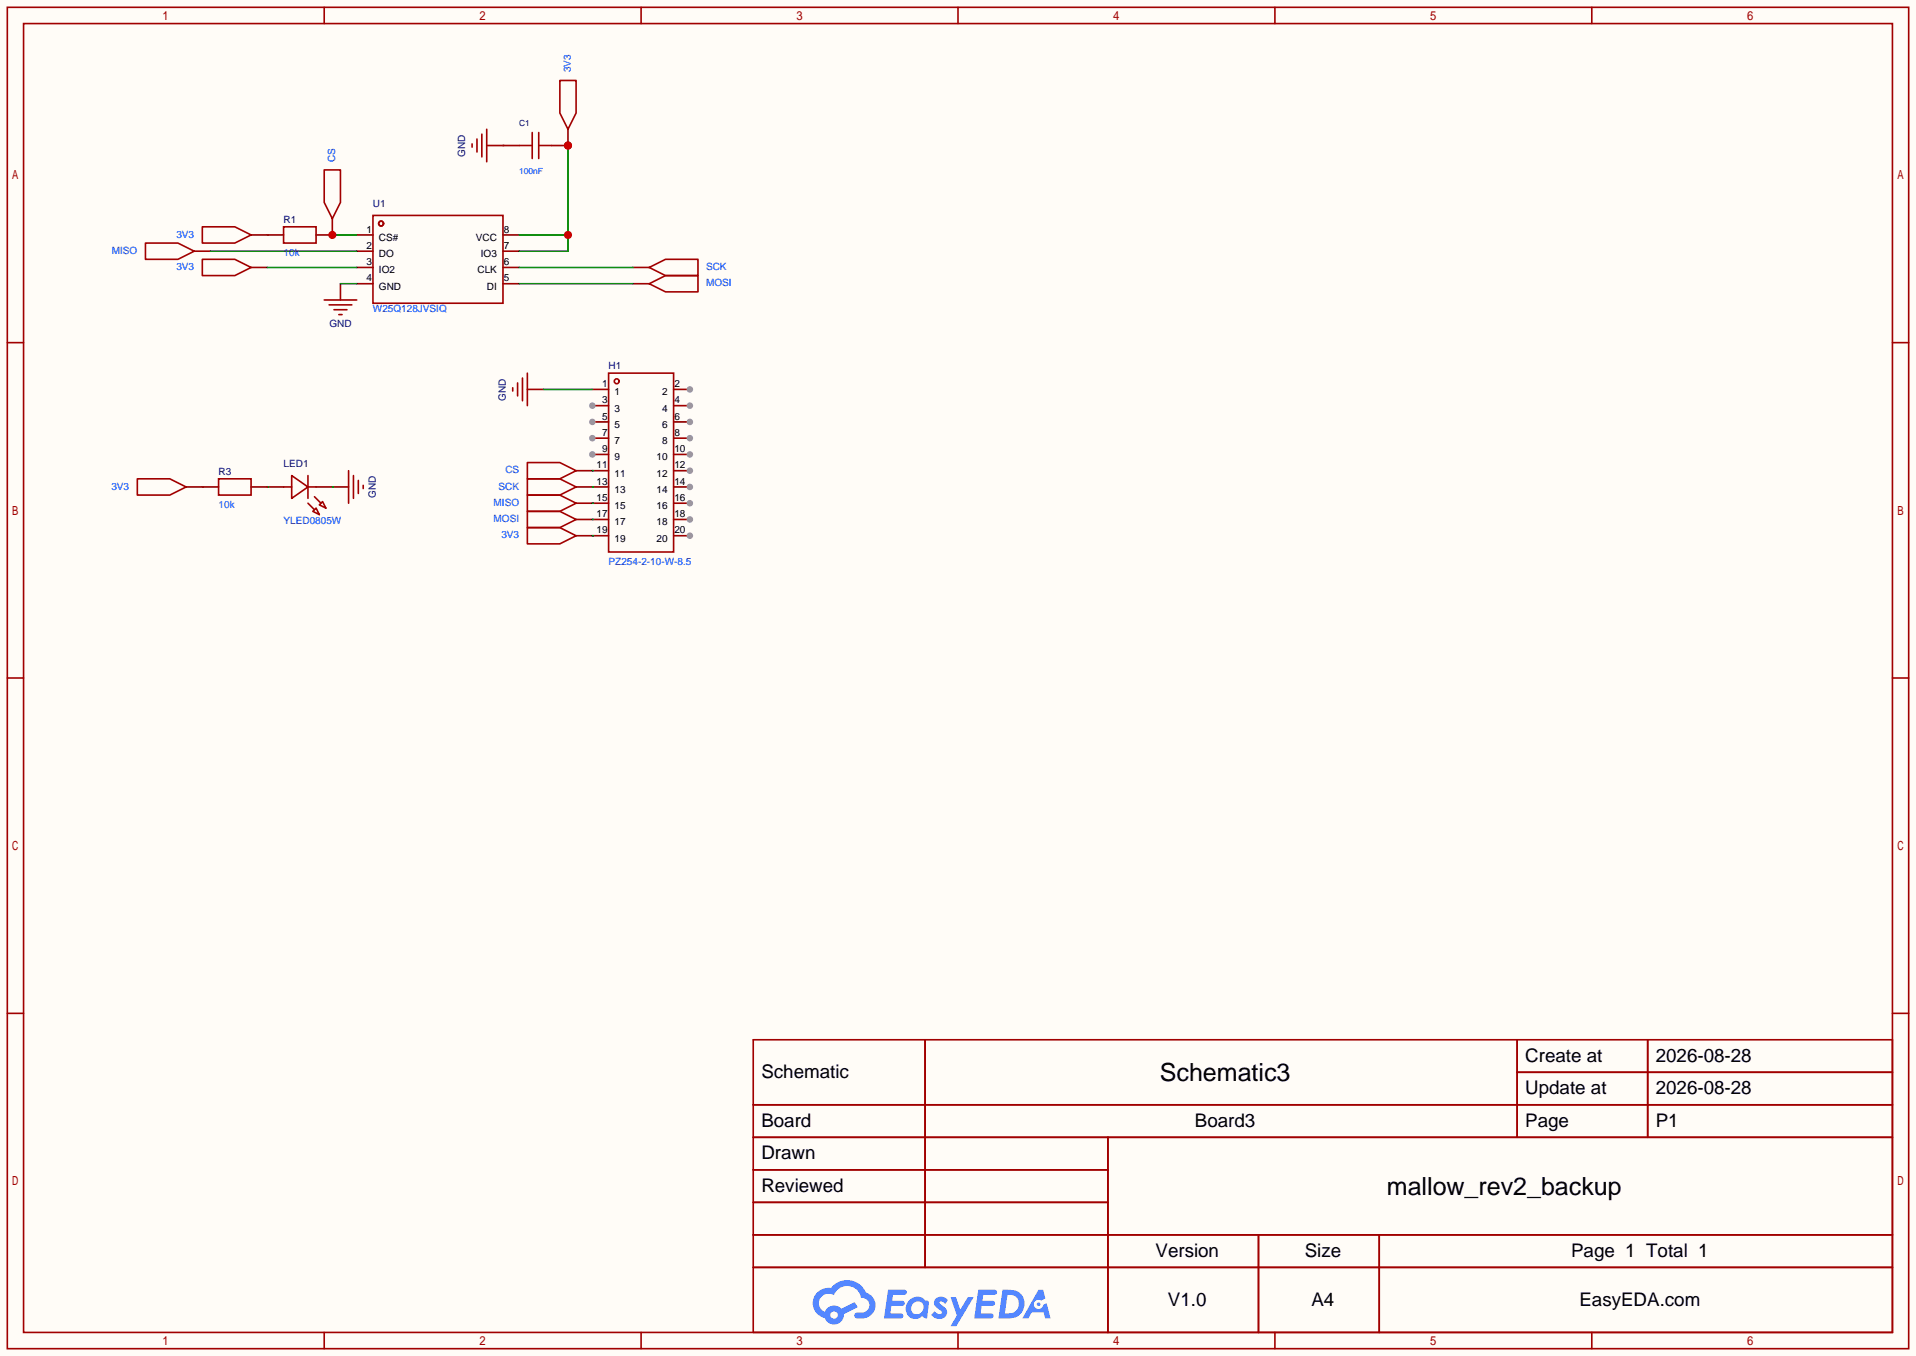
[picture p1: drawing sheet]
<svg xmlns="http://www.w3.org/2000/svg" width="299mm" height="212mm" viewBox="0 0 299 212" stroke-linecap="round" stroke-linejoin="round" font-family="sans-serif">
<path d="M0 0h299.5v211.8h-299.5z" fill="#fffcf7"/>
<g fill="none" stroke="#a10000" stroke-width=".25">
<path d="M1.1 1.1h297.2v209.6h-297.2zM3.7 3.7h292.1v204.5h-292.1zM50.7 1.1v2.6M100.2 1.1v2.6M149.7 1.1v2.6M199.3 1.1v2.6M248.8 1.1v2.6M1.1 53.5h2.6M295.8 53.5h2.5M1.1 105.9h2.6M295.8 105.9h2.5M1.1 158.3h2.6"/>
<path d="M295.8 158.3h2.5M117.7 162.4h178.1v45.8h-178.1zM117.7 172.6h178.1M117.7 177.7h178.1M144.6 162.4v35.6M173.2 177.7v30.5M237.1 162.4v15.3M237.1 167.5h58.7M257.5 162.4v15.3M117.7 182.8h55.5M117.7 192.9h178.1M117.7 187.8h55.5"/>
<path d="M117.7 198h178.1M196.7 192.9v15.3M215.6 192.9v15.3M50.7 208.2v2.5M100.2 208.2v2.5M149.7 208.2v2.5M199.3 208.2v2.5M248.8 208.2v2.5"/>
</g>
<g fill="#5487ff">
<path d="M146.3 202.8a1.3 1.3 0 0 1 1.8 .3l-.4 .6a.54 .54 0 0 0-.9-.2l.1 .1a2.32 2.32 0 0 1 1.1 1.4 1.36 1.36 0 0 1-1.1 1.1 1.36 1.36 0 0 1-1.4-.7l.6-.6a.7 .7 0 0 0 1.1 .3l-.1-.3a1.6 1.6 0 0 1-1.1-1.6z"/>
<path d="M148.6 202.7h.8l.7 1.9 1.2-1.9h.9l-2.7 4.5h-.9l.9-1.7z"/>
<path d="M138.8 201.5h1.6a1.31 1.31 0 0 1 1.3 .2 .4 .4 0 0 1-.4 .6h-1.7l-.2 .9h1.7a.4 .4 0 0 1 .3 .4 .4 .4 0 0 1-.4 .4h-1.7l-.1 1.2h.8a1.23 1.23 0 0 1 1.1 .2 .39 .39 0 0 1-.3 .6h-2.6z"/>
<path d="M152.9 201.5h1.6a1.32 1.32 0 0 1 1.3 .2 .39 .39 0 0 1-.4 .6h-1.7l-.2 .9h1.7a.4 .4 0 0 1 .3 .4 .4 .4 0 0 1-.4 .4h-1.7l-.1 1.2h.8a1.23 1.23 0 0 1 1.1 .2 .39 .39 0 0 1-.3 .6h-2.6z"/>
<path d="M162.3 201.5h.7l.4 1.3-.7 .4a.75 .75 0 0 0-1.1 .3 .75 .75 0 0 0 .5 1 .75 .75 0 0 0 1-.6l.5-.3 .6 2.4h-.8l-.3-1h-1.8l-.6 1h-.9z"/>
<path d="M156.7 201.5l-.6 4.5h1.4a2.27 2.27 0 0 0 2.5-1.7 2.27 2.27 0 0 0-1.3-2.7zM157.5 202.3a1.5 1.5 0 0 1 1.8 1.5 1.5 1.5 0 0 1-2 1.4h-.2z"/>
<path d="M142.1 203.1a1.62 1.62 0 0 0-.4 2.1 1.62 1.62 0 0 0 2.1 .7l.3-.3 .4 .3 .4 .1 .3-2.5-.2-.3h-.1a.57 .57 0 0 1-.6-.4 1.73 1.73 0 0 0-2.2 .3zM142.7 203.6a.96 .96 0 0 1 1.5 0 .96 .96 0 0 1-.2 1.5 .95 .95 0 0 1-1.4-.1 .95 .95 0 0 1 .1-1.4z"/>
<path d="M127.8 201.9a2.37 2.37 0 0 0 1.1 4 1.54 1.54 0 0 0 1.8 1 1.54 1.54 0 0 0 1.2-1.6l2.2-1.1-.5-.8-2.1 1.1a1.57 1.57 0 0 0-2.6 .4 1.5 1.5 0 0 1-.7-2.1 1.5 1.5 0 0 1 2.1-.5 2.23 2.23 0 0 1 2.3-1.4 2.23 2.23 0 0 1 2 1.8 1.16 1.16 0 0 1 1.3 1.1 1.16 1.16 0 0 1-1.1 1.3h-.7a.47 .47 0 0 0-.6 .3 .47 .47 0 0 0 .5 .6 2.23 2.23 0 0 0 2.2-.7 2.23 2.23 0 0 0 .4-2.3 2.16 2.16 0 0 0-1.3-1.1 3.2 3.2 0 0 0-5.4-.7h-.4a2.55 2.55 0 0 0-1.7 .7zM129.8 205.4a.58 .58 0 0 1 1.1 0 .58 .58 0 0 1-1.1 0z"/>
<circle cx="162.3" cy="203.8" r=".28"/>
</g>
<g fill="none" stroke="#a10000" stroke-width=".25">
<path d="M58.3 33.7h20.3v13.7h-20.3z"/>
<circle cx="59.6" cy="34.9" r=".38"/>
</g>
<path d="M55.8 36.7h2.5M55.8 39.2h2.5M78.6 36.7h2.6M78.6 39.2h2.6M55.8 41.8h2.5M55.8 44.3h2.5M78.6 41.8h2.6M78.6 44.3h2.6" fill="none" stroke="#870000" stroke-width=".25"/>
<path d="M81.2 36.7h7.6M88.8 22.7v16.5h-7.6" fill="none" stroke="#008700" stroke-width=".25"/>
<g fill="#c00">
<circle cx="88.8" cy="36.7" r=".63"/>
<circle cx="88.8" cy="22.7" r=".63"/>
</g>
<g fill="none" stroke="#870000" stroke-width=".25">
<path d="M30.4 39.2h2.5M39.2 36.7h2.6M51.9 34.2v2.5M76.1 22.7h2.5M88.8 20.2v2.5M39.2 41.8h2.6M53.2 44.3v2.6M98.9 41.8h2.6M98.9 44.3h2.6M29.1 76.1h2.5M41.8 76.1h2.5M49.4 76.1h5.1"/>
<path d="M82.4 60.8h2.6M90 73.5h2.6M90 76.1h2.6M90 78.6h2.6M92.6 60.8h2.5M90 83.7h2.6M90 81.2h2.6M105.3 83.7h2.5"/>
</g>
<g fill="none" stroke="#a10000" stroke-width=".25">
<path d="M87.5 12.6h2.5v5.1l-1.2 2.5-1.3-2.5zM22.7 38h5.1l2.6 1.2-2.6 1.3h-5.1zM31.6 35.4h5.1l2.5 1.3-2.5 1.3h-5.1zM50.7 26.5h2.5v5.1l-1.3 2.6-1.2-2.6zM73.8 22.5v.5M74.5 21.7v2M75.3 21v3.5M76.1 20.2v5.1M31.6 40.5h5.1l2.5 1.3-2.5 1.3h-5.1zM50.7 46.9h5.1M51.4 47.6h3.6M52.2 48.4h2"/>
<path d="M53 49.1h.5M80.9 59.8v2M81.7 59.1v3.5M82.4 58.3v5.1M95.1 58.3h10.2v27.9h-10.2zM101.5 41.8l2.5-1.3h5.1v2.6h-5.1zM101.5 44.3l2.5-1.2h5.1v2.5h-5.1zM21.5 74.8h5l2.6 1.3-2.6 1.2h-5zM44.3 76.1h1.3M45.6 74.3l2.5 1.8-2.5 1.8zM48.1 78.6l1 1M48.1 76.1h1.3"/>
<path d="M48.1 74.3v3.6M49.1 77.6l1.1 1M49.4 79.4l.5 1-1-.5zM49.9 78.9l.5-.5 .5 1zM54.5 73.5v5.1M55.2 74.3v3.6M56 75.1v2M56.8 75.8v.5M80.1 60.6v.5M82.4 72.3h5.1l2.5 1.2-2.5 1.3h-5.1zM82.4 74.8h5.1l2.5 1.3-2.5 1.2h-5.1zM82.4 77.3h5.1l2.5 1.3-2.5 1.3h-5.1z"/>
<path d="M82.4 79.9h5.1l2.5 1.3-2.5 1.2h-5.1zM82.4 82.4h5.1l2.5 1.3-2.5 1.3h-5.1z"/>
<circle cx="96.4" cy="59.6" r=".38"/>
</g>
<path d="M32.9 39.2h22.9M41.8 36.7h.1M51.9 36.7h3.9M78.6 22.7h.1M41.8 41.8h14M53.2 44.3h2.6M81.2 44.3h17.7M81.2 41.8h17.7M31.6 76.1h.1M41.8 76.1h.1M51.9 76.1h.1" fill="none" stroke="#008700" stroke-width=".25"/>
<circle cx="107.8" cy="83.7" r=".51" fill="#999"/>
<path d="M92.6 63.4h2.5" fill="none" stroke="#870000" stroke-width=".25"/>
<circle cx="92.6" cy="63.4" r=".51" fill="#999"/>
<path d="M105.3 81.2h2.5" fill="none" stroke="#870000" stroke-width=".25"/>
<circle cx="107.8" cy="81.2" r=".51" fill="#999"/>
<path d="M92.6 65.9h2.5" fill="none" stroke="#870000" stroke-width=".25"/>
<circle cx="92.6" cy="65.9" r=".51" fill="#999"/>
<path d="M105.3 78.6h2.5" fill="none" stroke="#870000" stroke-width=".25"/>
<circle cx="107.8" cy="78.6" r=".51" fill="#999"/>
<path d="M92.6 68.5h2.5" fill="none" stroke="#870000" stroke-width=".25"/>
<circle cx="92.6" cy="68.5" r=".51" fill="#999"/>
<path d="M105.3 76.1h2.5" fill="none" stroke="#870000" stroke-width=".25"/>
<circle cx="107.8" cy="76.1" r=".51" fill="#999"/>
<path d="M92.6 71h2.5" fill="none" stroke="#870000" stroke-width=".25"/>
<circle cx="92.6" cy="71" r=".51" fill="#999"/>
<path d="M105.3 73.5h2.5" fill="none" stroke="#870000" stroke-width=".25"/>
<circle cx="107.8" cy="73.5" r=".51" fill="#999"/>
<path d="M92.6 73.5h2.5M105.3 71h2.5" fill="none" stroke="#870000" stroke-width=".25"/>
<circle cx="107.8" cy="71" r=".51" fill="#999"/>
<path d="M92.6 76.1h2.5M105.3 68.5h2.5" fill="none" stroke="#870000" stroke-width=".25"/>
<circle cx="107.8" cy="68.5" r=".51" fill="#999"/>
<path d="M92.6 78.6h2.5M105.3 65.9h2.5" fill="none" stroke="#870000" stroke-width=".25"/>
<circle cx="107.8" cy="65.9" r=".51" fill="#999"/>
<path d="M105.3 63.4h2.5M92.6 81.2h2.5" fill="none" stroke="#870000" stroke-width=".25"/>
<circle cx="107.8" cy="63.4" r=".51" fill="#999"/>
<path d="M105.3 60.8h2.5M92.6 83.7h2.5" fill="none" stroke="#870000" stroke-width=".25"/>
<circle cx="107.8" cy="60.8" r=".51" fill="#999"/>
<path d="M92.6 78.6h.1M92.6 73.5h.1M92.6 76.1h.1M92.6 81.2h.1" fill="none" stroke="#008700" stroke-width=".25"/>
<path d="M44.3 35.4h5.1v2.6h-5.1z" fill="none" stroke="#a10000" stroke-width=".25"/>
<path d="M49.4 36.7h2.5" fill="none" stroke="#870000" stroke-width=".25"/>
<circle cx="51.9" cy="36.7" r=".63" fill="#c00"/>
<path d="M41.8 36.7h2.5M78.6 22.7h2.6M86.2 22.7h2.6M31.6 76.1h2.6M39.2 76.1h2.6" fill="none" stroke="#870000" stroke-width=".25"/>
<path d="M83.2 20.7v4.1M84.2 22.7h2M84.2 20.7v4.1M34.2 74.8h5v2.5h-5z" fill="none" stroke="#a10000" stroke-width=".25"/>
<circle cx="88.8" cy="22.7" r=".63" fill="#c00"/>
<path d="M81.2 22.7h2" fill="none" stroke="#a10000" stroke-width=".25"/>
<path d="M85 60.8h7.6M92.6 83.7h.1" fill="none" stroke="#008700" stroke-width=".25"/>
<g font-size="3.9">
<text x="181.3" y="168.9">Schematic3</text>
<text x="216.8" y="186.7">mallow_rev2_backup</text>
</g>
<g font-size="2.9">
<text x="238.4" y="165.9">Create at</text>
<text x="258.8" y="165.9">2026-08-28</text>
<text x="119" y="168.4">Schematic</text>
<text x="238.4" y="170.9">Update at</text>
<text x="258.8" y="170.9">2026-08-28</text>
<text x="119" y="176">Board</text>
<text x="186.8" y="176">Board3</text>
<text x="238.4" y="176">Page</text>
<text x="258.8" y="176">P1</text>
<text x="119" y="181.1">Drawn</text>
<text x="119" y="186.2">Reviewed</text>
<text x="180.6" y="196.3">Version</text>
<text x="203.9" y="196.3">Size</text>
<text x="245.6" y="196.3">Page 1 Total 1</text>
<text x="182.6" y="204">V1.0</text>
<text x="205" y="204">A4</text>
<text x="246.9" y="204">EasyEDA.com</text>
</g>
<g font-size="1.6" fill="#00f">
<text x="89.2" y="11.3" transform="rotate(-90 89.2 11.3)">3V3</text>
<text x="52.4" y="25.3" transform="rotate(-90 52.4 25.3)">CS</text>
<text x="17.5" y="39.7">MISO</text>
<text x="27.6" y="37.1">3V3</text>
<text x="44.3" y="39.9">10k</text>
<text x="27.6" y="42.2">3V3</text>
<text x="110.4" y="42.2">SCK</text>
<text x="110.4" y="44.8">MOSI</text>
<text x="58.3" y="48.8">W25Q128JVSIQ</text>
<text x="17.4" y="76.5">3V3</text>
<text x="77.9" y="76.5">SCK</text>
<text x="79" y="74">CS</text>
<text x="34.2" y="79.3">10k</text>
<text x="44.3" y="81.8">YLED0805W</text>
<text x="77.2" y="79">MISO</text>
<text x="77.2" y="81.6">MOSI</text>
<text x="78.4" y="84.1">3V3</text>
<text x="95.1" y="88.2">PZ254-2-10-W-8.5</text>
</g>
<g font-size="1.6" fill="#000080">
<text x="72.7" y="24.5" transform="rotate(-90 72.7 24.5)">GND</text>
<text x="44.3" y="34.8">R1</text>
<text x="58.3" y="32.3">U1</text>
<text x="51.5" y="51.1">GND</text>
<text x="95.1" y="57.7">H1</text>
<text x="79" y="62.6" transform="rotate(-90 79 62.6)">GND</text>
<text x="34.2" y="74.2">R3</text>
<text x="44.3" y="72.9">LED1</text>
<text x="58.7" y="77.8" transform="rotate(-90 58.7 77.8)">GND</text>
</g>
<g font-size="1.6">
<text x="57.3" y="36.4">1</text>
<text x="57.3" y="38.9">2</text>
<text x="57.3" y="41.4">3</text>
<text x="59.2" y="37.6">CS#</text>
<text x="59.2" y="40.2">DO</text>
<text x="74.4" y="37.6">VCC</text>
<text x="75.2" y="40.2">IO3</text>
<text x="78.7" y="41.4">6</text>
<text x="78.7" y="38.9">7</text>
<text x="78.7" y="36.4">8</text>
<text x="57.3" y="44">4</text>
<text x="59.2" y="42.7">IO2</text>
<text x="59.2" y="45.2">GND</text>
<text x="74.6" y="42.7">CLK</text>
<text x="76.1" y="45.2">DI</text>
<text x="78.7" y="44">5</text>
<text x="94.1" y="60.5">1</text>
<text x="94.1" y="63">3</text>
<text x="94.1" y="65.6">5</text>
<text x="96.1" y="61.8">1</text>
<text x="96.1" y="64.3">3</text>
<text x="103.5" y="64.3">4</text>
<text x="103.5" y="61.8">2</text>
<text x="105.4" y="65.6">6</text>
<text x="105.4" y="63">4</text>
<text x="105.4" y="60.5">2</text>
<text x="94.1" y="68.1">7</text>
<text x="94.1" y="70.6">9</text>
<text x="96.1" y="66.8">5</text>
<text x="96.1" y="69.4">7</text>
<text x="96.1" y="71.9">9</text>
<text x="102.6" y="71.9">10</text>
<text x="103.5" y="69.4">8</text>
<text x="103.5" y="66.8">6</text>
<text x="105.4" y="70.6">10</text>
<text x="105.4" y="68.1">8</text>
<text x="93.3" y="73.2">11</text>
<text x="93.3" y="75.7">13</text>
<text x="96.1" y="74.5">11</text>
<text x="96.1" y="77">13</text>
<text x="102.6" y="77">14</text>
<text x="102.6" y="74.5">12</text>
<text x="105.4" y="75.7">14</text>
<text x="105.4" y="73.2">12</text>
<text x="93.3" y="78.3">15</text>
<text x="93.3" y="80.8">17</text>
<text x="93.3" y="83.3">19</text>
<text x="96.1" y="79.5">15</text>
<text x="96.1" y="82.1">17</text>
<text x="102.6" y="82.1">18</text>
<text x="102.6" y="79.5">16</text>
<text x="105.4" y="83.3">20</text>
<text x="105.4" y="80.8">18</text>
<text x="105.4" y="78.3">16</text>
<text x="96.1" y="84.6">19</text>
<text x="102.6" y="84.6">20</text>
</g>
<text font-size="1.3" fill="#000080" x="81.2" y="19.6">C1</text>
<text font-size="1.3" fill="#00f" x="81.2" y="27.2">100nF</text>
</svg>
